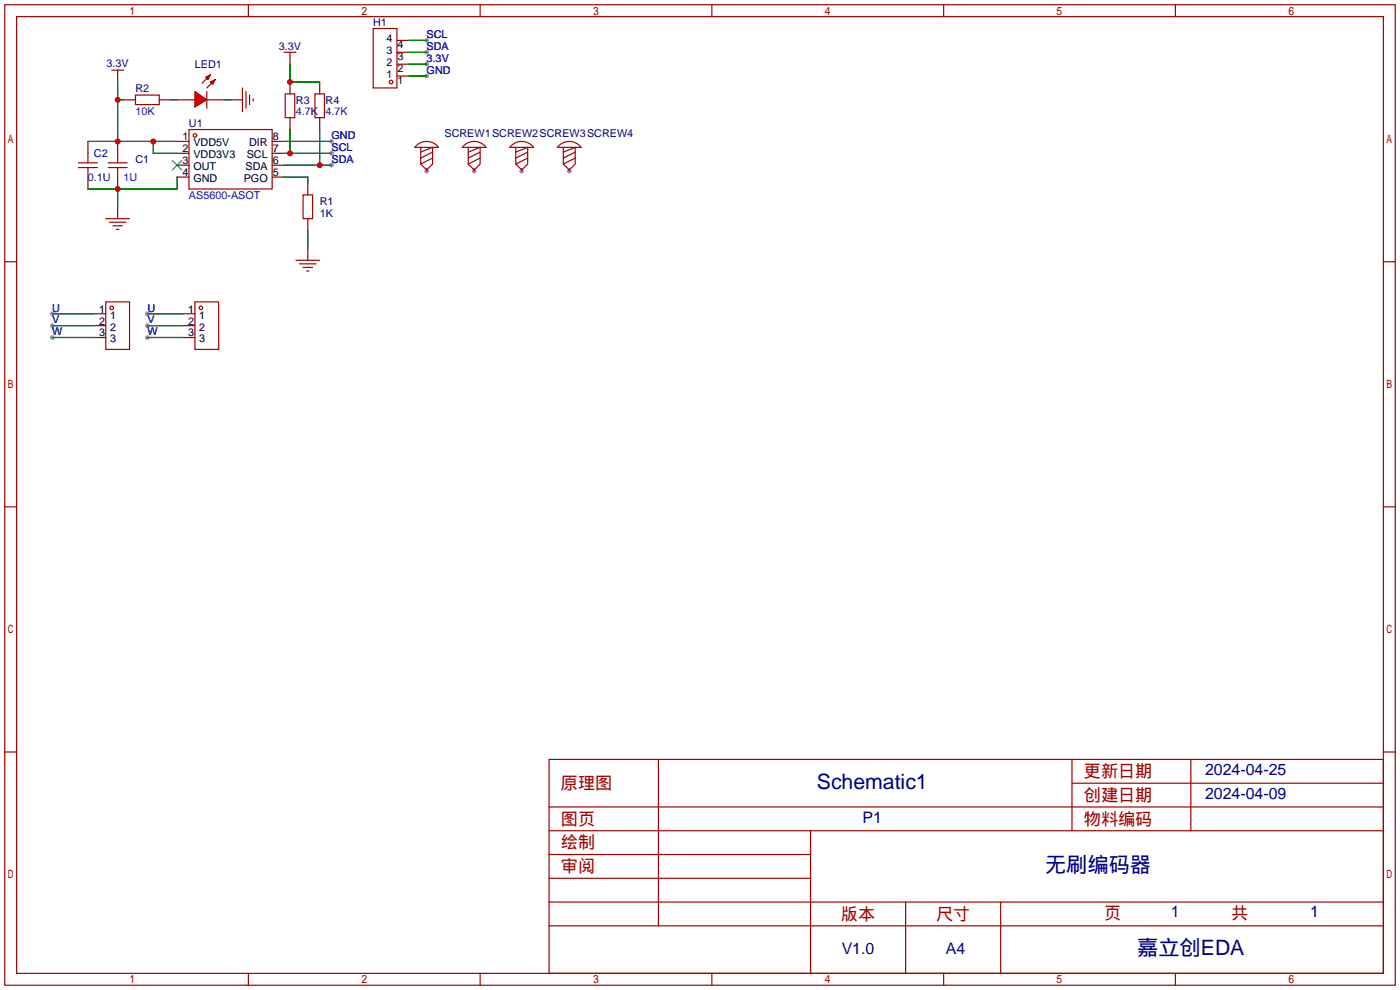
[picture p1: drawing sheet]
<svg xmlns="http://www.w3.org/2000/svg" width="299mm" height="212mm" viewBox="0 0 299 212" stroke-linecap="round" stroke-linejoin="round" font-family="sans-serif">
<g fill="#999">
<circle cx="121.7" cy="36.6" r=".51"/>
<circle cx="111.5" cy="36.6" r=".51"/>
<circle cx="101.3" cy="36.6" r=".51"/>
<circle cx="91.2" cy="36.6" r=".51"/>
<circle cx="70.9" cy="30.2" r=".51"/>
<circle cx="70.9" cy="32.8" r=".51"/>
<circle cx="70.9" cy="35.3" r=".51"/>
<circle cx="91.2" cy="8.6" r=".51"/>
<circle cx="91.2" cy="16.3" r=".51"/>
<circle cx="91.2" cy="11.2" r=".51"/>
<circle cx="91.2" cy="13.7" r=".51"/>
<circle cx="11.2" cy="67.1" r=".51"/>
<circle cx="11.2" cy="69.6" r=".51"/>
<circle cx="11.2" cy="72.1" r=".51"/>
<circle cx="31.5" cy="67.1" r=".51"/>
<circle cx="31.5" cy="69.6" r=".51"/>
<circle cx="31.5" cy="72.1" r=".51"/>
</g>
<g fill="none" stroke="#a10000" stroke-width=".25">
<path d="M1 1h297.2v209.6h-297.2zM3.6 3.6h292.1v204.4h-292.1zM23.9 15h2.5M25.1 15v1.3M44.2 19.6v3.5M53.1 1v2.6M102.6 1v2.6M152.1 1v2.6M201.7 1v2.6M251.2 1v2.6M16.8 35.8h4M16.8 34.8h4"/>
<path d="M18.8 32.8v2M18.8 35.8v2M23.1 35.8h4.1M23.1 34.8h4.1M25.1 32.8v2M25.1 35.8v2M29 20.3h5v2.1h-5zM40.4 27.7h17.8v12.7h-17.8zM1 55.9h2.6M22.6 46.7h5.1M23.4 47.5h3.5M24.1 48.3h2.1"/>
<path d="M24.9 49h.5M63.2 55.6h5.1M64 56.4h3.6M64.8 41.7h2v5h-2zM64.8 57.2h2M65.5 57.9h.5M295.7 55.9h2.5M1 108.3h2.6M295.7 108.3h2.5M1 160.7h2.6M117.3 162.3h178.4v45.7h-178.4zM117.3 177.5h178.4"/>
<path d="M117.3 172.5h178.4M140.7 162.3v35.6M173.2 177.5v30.5M229.1 162.3v15.2M229.1 167.4h66.6M254.5 162.3v15.2M295.7 160.7h2.5M117.3 182.6h55.9M117.3 197.9h178.4M117.3 192.8h178.4M117.3 187.7h55.9M193.5 192.8v15.2"/>
<path d="M213.9 192.8v15.2M53.1 208v2.6M102.6 208v2.6M152.1 208v2.6M201.7 208v2.6M251.2 208v2.6"/>
<circle cx="41.7" cy="29" r=".38"/>
</g>
<g fill="none" stroke="#870000" stroke-width=".25">
<path d="M25.1 16.3v1.2M18.8 30.2v2.6M18.8 37.8v2.6M25.1 30.2v2.6M25.1 37.8v2.6M26.4 21.3h2.6M34 21.3h2.6M37.8 30.2h2.6M37.8 32.8h2.6M37.8 35.3h2.6M37.8 37.8h2.6M58.2 30.2h2.5"/>
<path d="M58.2 32.8h2.5M58.2 35.3h2.5M58.2 37.8h2.5M65.8 39.1v2.6M25.1 44.2v2.5M65.8 46.7v2.6M65.8 53.1v2.5"/>
</g>
<path d="M36.8 34.3l2.1 2M38.9 34.3l-2.1 2" fill="none" stroke="#3c3" stroke-width=".25"/>
<g fill="none" stroke="#008700" stroke-width=".25">
<path d="M25.1 17.5v12.7M18.8 30.2h19M25.1 21.3h1.3M32.8 30.2v2.6h5M37.8 37.8v2.6h-19M60.7 30.2h10.2M60.7 32.8h10.2M60.7 35.3h10.2M60.7 37.8h5.1v1.3M62 27.7v5.1M68.3 27.7v7.6M25.1 40.4v3.8"/>
<path d="M65.8 49.3v3.8"/>
</g>
<g fill="#f00" stroke="#a10000" stroke-width=".25">
<path d="M41.7 19.6l2.5 1.7-2.5 1.6z"/>
<path d="M43.9 16.5l1.1-.5-.6 1z"/>
<path d="M45 17.5l1-.5-.5 1z"/>
</g>
<g fill="none" stroke="#a10000" stroke-width=".25">
<path d="M44.2 16.8l-1 1M45.2 17.8l-1 1M51.8 18.8v5.1M52.6 19.6v3.5M60.7 11.2h2.5M62 11.2v1.2M79.8 6.1h5v12.7h-5zM53.3 20.3v2.1M54.1 21.1v.5M61 20.1h2v5h-2zM67.3 20.1h2v5h-2zM89.1 31a3.2 3.2 0 0 1 4.6 .5h-5.1z"/>
<path d="M89.9 31.5v3.6l1.3 1.2 1.3-1.2v-3.6l-2.6 1M92.5 32.5l-2.6 1.3M92.5 33.8l-2.6 1.3M99.2 31a3.2 3.2 0 0 1 4.7 .5h-5.1zM100.1 31.5v3.6l1.2 1.2 1.3-1.2v-3.6l-2.5 1M102.6 32.5l-2.5 1.3M102.6 33.8l-2.5 1.3M109.4 31a3.2 3.2 0 0 1 4.6 .5h-5zM110.2 31.5v3.6l1.3 1.2 1.3-1.2v-3.6l-2.6 1M112.8 32.5l-2.6 1.3M112.8 33.8l-2.6 1.3M119.6 31a3.2 3.2 0 0 1 4.6 .5h-5.1z"/>
<path d="M120.4 31.5v3.6l1.3 1.2 1.2-1.2v-3.6l-2.5 1M122.9 32.5l-2.5 1.3M122.9 33.8l-2.5 1.3M22.6 64.5h5.1v10.2h-5.1zM41.7 64.5h5v10.2h-5z"/>
<circle cx="83.6" cy="17.5" r=".38"/>
<circle cx="23.9" cy="65.8" r=".38"/>
<circle cx="42.9" cy="65.8" r=".38"/>
</g>
<g fill="none" stroke="#870000" stroke-width=".25">
<path d="M62 12.4v1.3M62 17.5v2.6M68.3 17.5v2.6M84.8 16.3h2.6M84.8 13.7h2.6M84.8 11.2h2.6M84.8 8.6h2.6M37.8 21.3h3.9M44.2 21.3h3.8M49.3 21.3h2.5M62 25.1v2.6M68.3 25.1v2.6"/>
<path d="M91.2 36.1v.5M101.3 36.1v.5M111.5 36.1v.5M121.7 36.1v.5M20.1 67.1h2.5M20.1 69.6h2.5M20.1 72.1h2.5M39.1 67.1h2.6M39.1 69.6h2.6M39.1 72.1h2.6"/>
</g>
<g fill="none" stroke="#008700" stroke-width=".25">
<path d="M62 13.7v3.8h6.3M87.4 8.6h3.8M87.4 16.3h3.8M87.4 11.2h3.8M87.4 13.7h3.8M36.6 21.3h1.2M48 21.3h1.3M11.2 67.1h8.9M11.2 69.6h8.9M11.2 72.1h8.9M31.5 67.1h7.6M31.5 69.6h7.6"/>
<path d="M31.5 72.1h7.6"/>
</g>
<g fill="#c00">
<circle cx="25.1" cy="30.2" r=".63"/>
<circle cx="32.8" cy="30.2" r=".63"/>
<circle cx="25.1" cy="21.3" r=".63"/>
<circle cx="25.1" cy="40.4" r=".63"/>
<circle cx="62" cy="32.8" r=".63"/>
<circle cx="68.3" cy="35.3" r=".63"/>
<circle cx="62" cy="17.5" r=".63"/>
</g>
<g font-size="4.5" fill="#000080">
<text x="174.6" y="168.6">Schematic1</text>
<text x="223.4" y="186.3">无刷编码器</text>
<text x="243" y="204.1">嘉立创EDA</text>
</g>
<g font-size="3.7" fill="#a00000">
<text x="231.6" y="166.1">更新日期</text>
<text x="119.9" y="168.6">原理图</text>
<text x="231.6" y="171.2">创建日期</text>
<text x="119.9" y="176.3">图页</text>
<text x="231.6" y="176.3">物料编码</text>
<text x="119.9" y="181.3">绘制</text>
<text x="119.9" y="186.4">审阅</text>
<text x="179.7" y="196.6">版本</text>
<text x="200" y="196.6">尺寸</text>
<text x="236" y="196.3">页</text>
<text x="263.1" y="196.3">共</text>
</g>
<g font-size="3.4" fill="#000080">
<text x="257.6" y="165.7">2024-04-25</text>
<text x="257.6" y="170.8">2024-04-09</text>
<text x="184.4" y="175.9">P1</text>
<text x="250.3" y="196">1</text>
<text x="280" y="196">1</text>
<text x="179.9" y="203.8">V1.0</text>
<text x="202.1" y="203.8">A4</text>
</g>
<g font-size="2.3" fill="#000080">
<text x="79.8" y="5.6">H1</text>
<text x="59.6" y="10.6">3.3V</text>
<text x="22.8" y="14.4">3.3V</text>
<text x="41.7" y="14.5">LED1</text>
<text x="29" y="19.6">R2</text>
<text x="63.2" y="22.1">R3</text>
<text x="69.6" y="22.1">R4</text>
<text x="40.4" y="27.2">U1</text>
<text x="95" y="29.3">SCREW1SCREW2SCREW3SCREW4</text>
<text x="20.1" y="33.6">C2</text>
<text x="29" y="34.8">C1</text>
<text x="68.3" y="43.7">R1</text>
</g>
<g font-size="2.3">
<text x="82.6" y="11.5">3</text>
<text x="82.6" y="9">4</text>
<text x="85" y="10.3">4</text>
<text x="82.6" y="16.6">1</text>
<text x="82.6" y="14.1">2</text>
<text x="85" y="17.9">1</text>
<text x="85" y="15.3">2</text>
<text x="85" y="12.8">3</text>
<text x="39" y="30">1</text>
<text x="58.3" y="30">8</text>
<text x="39" y="32.5">2</text>
<text x="39" y="35.1">3</text>
<text x="41.3" y="31.3">VDD5V</text>
<text x="41.3" y="33.8">VDD3V3</text>
<text x="52.7" y="33.8">SCL</text>
<text x="53.2" y="31.3">DIR</text>
<text x="58.3" y="35.1">6</text>
<text x="58.3" y="32.5">7</text>
<text x="39" y="37.6">4</text>
<text x="41.3" y="36.3">OUT</text>
<text x="41.3" y="38.9">GND</text>
<text x="52.1" y="38.9">PGO</text>
<text x="52.5" y="36.3">SDA</text>
<text x="58.3" y="37.6">5</text>
<text x="21.2" y="66.8">1</text>
<text x="21.2" y="69.4">2</text>
<text x="21.2" y="71.9">3</text>
<text x="23.5" y="68.1">1</text>
<text x="23.5" y="70.6">2</text>
<text x="40.2" y="66.8">1</text>
<text x="40.2" y="69.4">2</text>
<text x="40.2" y="71.9">3</text>
<text x="42.6" y="68.1">1</text>
<text x="42.6" y="70.6">2</text>
<text x="23.5" y="73.2">3</text>
<text x="42.6" y="73.2">3</text>
</g>
<g font-size="2.3" fill="#00f">
<text x="91.2" y="8.2">SCL</text>
<text x="91.2" y="10.7">SDA</text>
<text x="91.2" y="15.8">GND</text>
<text x="91.2" y="13.3">3.3V</text>
<text x="29" y="24.7">10K</text>
<text x="63.2" y="24.7">4.7K</text>
<text x="69.6" y="24.7">4.7K</text>
<text x="70.9" y="29.8">GND</text>
<text x="70.9" y="32.3">SCL</text>
<text x="70.9" y="34.8">SDA</text>
<text x="18.8" y="38.7">0.1U</text>
<text x="26.4" y="38.7">1U</text>
<text x="40.4" y="42.5">AS5600-ASOT</text>
<text x="68.3" y="46.3">1K</text>
<text x="11.2" y="66.6">U</text>
<text x="11.2" y="69.1">V</text>
<text x="11.2" y="71.7">W</text>
<text x="31.5" y="66.6">U</text>
<text x="31.5" y="69.1">V</text>
<text x="31.5" y="71.7">W</text>
</g>
</svg>
